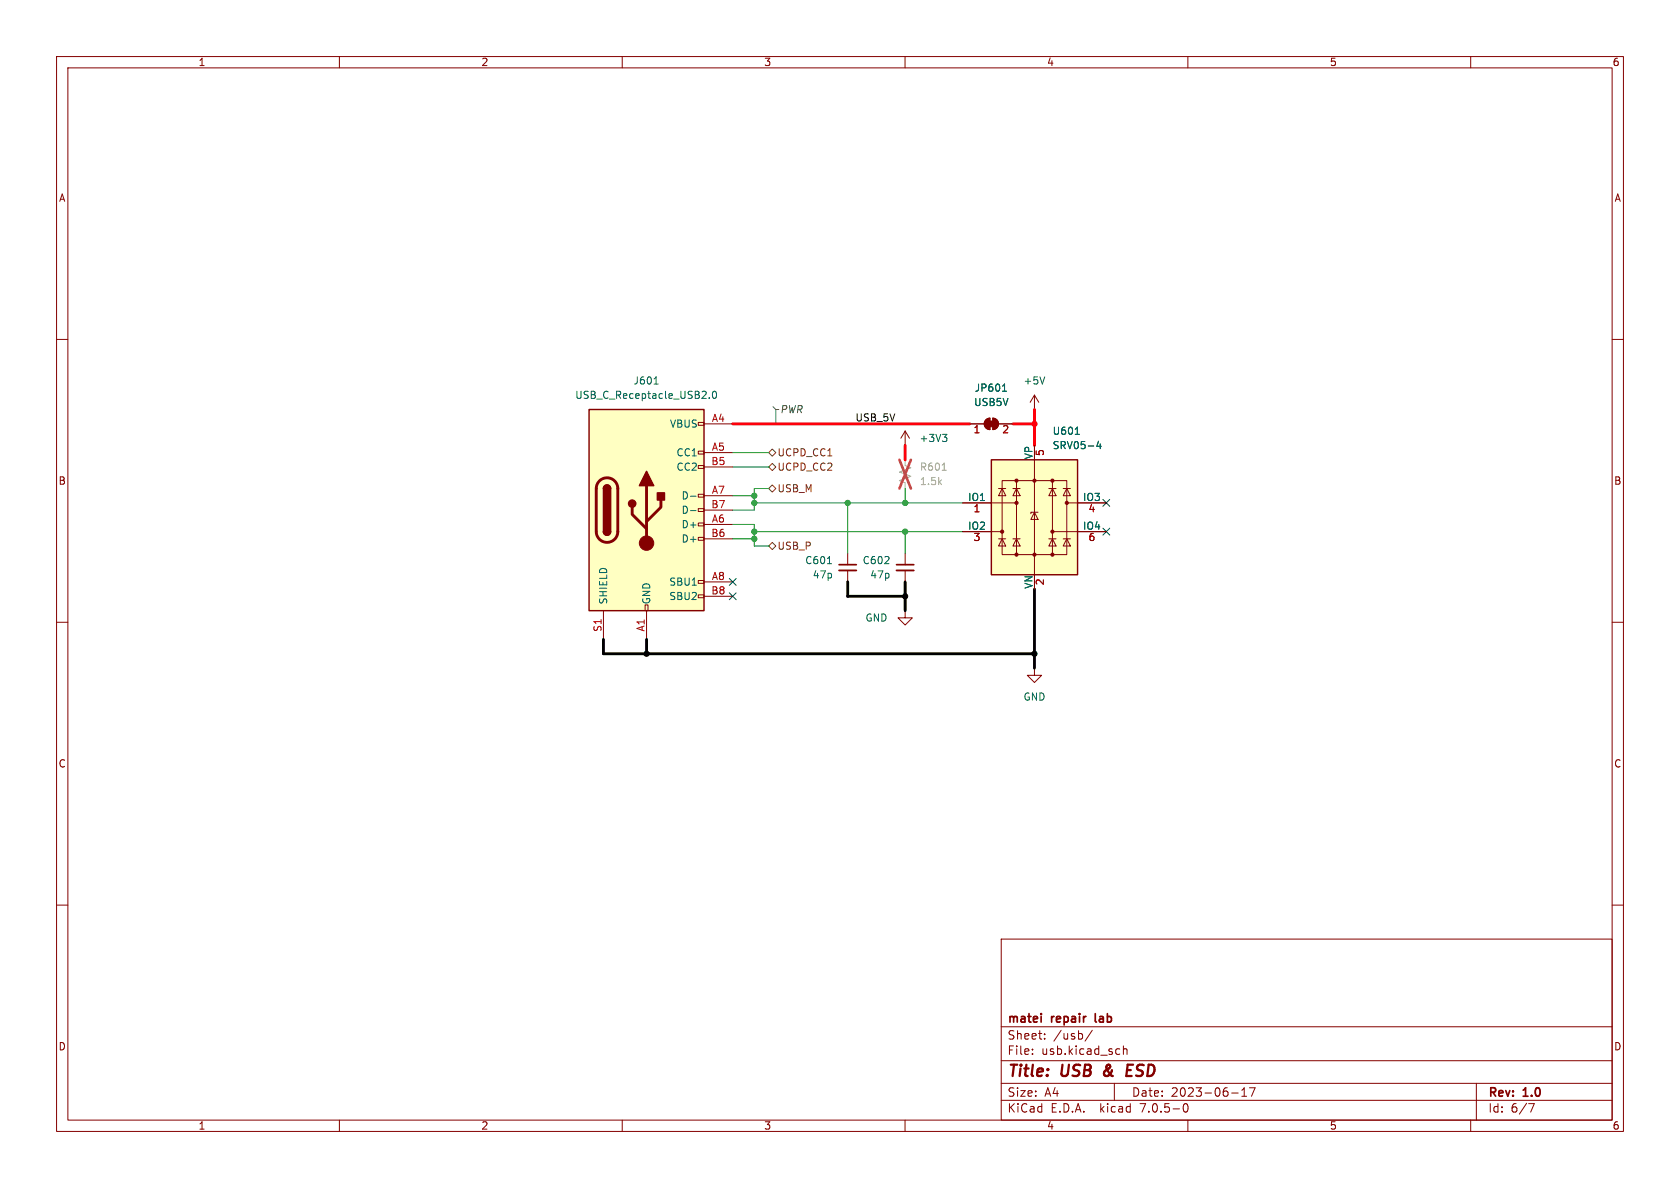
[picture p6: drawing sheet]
<svg xmlns="http://www.w3.org/2000/svg" width="297mm" height="210mm" viewBox="0 0 297 210" stroke-linecap="round" stroke-linejoin="round" font-family="sans-serif">
<g fill="none" stroke="#840000" stroke-width=".18">
<path d="M10 10h277v190h-277zM12 12h273v186h-273zM60 10v2M110 10v2M160 10v2M210 10v2M260 10v2M10 60h2M285 60h2M123.4 79.8h1.1v.5h-1.1zM123.4 74.7h1.1v.5h-1.1zM124.5 74.9h5"/>
<path d="M160 76.2l-.7 1.3M160 76.2v2.5M160 76.2l.8 1.3M171.4 74.9h2.6M174.3 74.2l.7-.3v2a1.02 1.02 0 0 1-.9-.6 1.02 1.02 0 0 1 .2-1.1zM175.5 73.9a1.02 1.02 0 0 1 1 1 1.02 1.02 0 0 1-1 1zM176.5 74.9h2.6M182.9 69.9l-.8 1.2M182.9 69.9v2.5M182.9 69.9l.7 1.2M123.4 95h1.1v.5h-1.1zM123.4 92.5h1.1v.5h-1.1z"/>
<path d="M123.4 89.9h1.1v.5h-1.1zM123.4 87.4h1.1v.5h-1.1zM123.4 82.3h1.1v.5h-1.1zM124.5 80h5M124.5 92.7h5M124.5 87.6h5M124.5 82.6h5M124.5 95.3h5M124.5 90.2h5M149.9 97.8v2M160 97.8v2M170.2 88.9h9.5"/>
<path d="M170.2 94h7M176.5 95.3h1.3M176.5 86.4h1.3M177.2 85h11.4v13h-11.4zM177.2 95.3l.6 1.2h-1.3zM177.2 86.4l.6 1.2h-1.3zM179.1 95.3h1.2M179.1 86.4h1.2M179.7 95.3l.6 1.2h-1.2zM179.7 86.4l.6 1.2h-1.2zM179.7 85v13M182.9 90.6l.6 1.2h-1.3z"/>
<path d="M182.9 81.3v20.3M183.5 90.6h-1.3v.2M185.4 95.3h1.3M185.4 86.4h1.3M186.1 95.3l.6 1.2h-1.3zM186.1 86.4l.6 1.2h-1.3zM186.1 85v13M186.1 94h9.5M188 95.3h1.2M188 86.4h1.2M188.6 95.3l.6 1.2h-1.2zM188.6 86.4l.6 1.2h-1.2z"/>
<path d="M188.6 88.9h7M10 110h2M106.7 108v5M114 106.9h.6v1.1h-.6zM114.3 108v5M123.4 105.2h1.1v.5h-1.1zM123.4 102.6h1.1v.5h-1.1zM124.5 102.9h5M124.5 105.4h5M149.9 100.8v2.1M160 108v1.2h-1.3l1.3 1.3 1.3-1.3h-1.3M160 100.8v2.1"/>
<path d="M182.9 118.1v1.3h1.2l-1.2 1.3-1.3-1.3h1.3M285 110h2M10 160h2M285 160h2M177 166h108v32h-108zM60 198v2M110 198v2M160 198v2M177 194.5h108M177 191.5h108M177 187.5h108M177 181.5h108"/>
<path d="M182.5 186.3v.1M182.5 185.5v.1M184.7 183.6v.1M184.7 182.8v.1M193.1 182.1l-1.3 2M197 191.5v3M197.8 185.4l.2 .1M198 186.3l-.2 .1M198.6 184.9v1.5M198.6 185.5l.2-.1 .4 .1v.9M209.3 195.2l.2-.1a.81 .81 0 0 1 .6 .6 .81 .81 0 0 1-.3 .8l-.1 .1a.81 .81 0 0 1-.4-1.4zM210 198v2"/>
<path d="M217.7 193.2h1.2M219.5 193.8h.9M219.5 192.7l.5-.4v1.5M220.9 192.3h1l-.7 1.5M260 198v2M261 191.5v6.5M270.2 195.1h1l-.6 1.5"/>
</g>
<path d="M199.2 189.2h.7M200.3 188.2h-.9l-.3 2h1" fill="none" stroke="#840000" stroke-width=".4"/>
<path d="M148.3 99.8h3.1M158.5 99.8h3M184.1 179.2v.1M184.1 179.7v1" fill="none" stroke="#840000" stroke-width=".3"/>
<g fill="none" stroke="#006464" stroke-width=".18">
<path d="M115.6 67.9h.8M125.4 70.3v.1M126.1 69.3l.1-.1a.68 .68 0 0 1 .5 .6 .68 .68 0 0 1-.5 .6l-.1-.1-.2-.4zM166.6 76.8h.8l-.4 .5M167.2 77.3l.2 .2v.3l-.2 .2M177.2 69.2h.8M177.5 68.1l.1-.2v1.3M184.7 66.6l-.4 1.3M190.1 76.8h.7M194.2 78l-.3 .9h.8M194.5 78.5v.8M122.1 87.7h.9"/>
<path d="M122.1 90.3h.9M146.3 99.6h.7"/>
</g>
<path d="M160 81.3v1l1 .4-2 .7 2 .8-2 .8 1 .3v1.1" fill="none" stroke="#a1a1a1" stroke-width=".18"/>
<path d="M166.6 83.1h.7" fill="none" stroke="#989898" stroke-width=".18"/>
<path d="M159 81.3l2 5.1M161 81.3l-2 5.1" fill="none" stroke="#eb3a3d" stroke-width=".46"/>
<g fill="#840000" stroke="#840000" stroke-width=".18">
<path d="M174.8 74.4h1v1h-1z"/>
<path d="M174.3 74.2l.7-.3v2a1.02 1.02 0 0 1-.9-.6 1.02 1.02 0 0 1 .2-1.1z"/>
<path d="M175.5 73.9a1.02 1.02 0 0 1 1 1 1.02 1.02 0 0 1-1 1z"/>
<circle cx="114.3" cy="96" r="1.27"/>
<circle cx="177.2" cy="94" r=".28"/>
<circle cx="179.7" cy="98" r=".28"/>
<circle cx="179.7" cy="88.9" r=".28"/>
<circle cx="179.7" cy="85" r=".28"/>
<circle cx="182.9" cy="98" r=".28"/>
<circle cx="182.9" cy="85" r=".28"/>
<circle cx="186.1" cy="98" r=".28"/>
<circle cx="186.1" cy="94" r=".28"/>
<circle cx="186.1" cy="85" r=".28"/>
<circle cx="188.6" cy="88.9" r=".28"/>
</g>
<g fill="#ffffc2" stroke="#ffffc2" stroke-width=".18">
<path d="M104.1 72.4h20.4v35.6h-20.4z"/>
<path d="M175.3 81.3h15.2v20.3h-15.2z"/>
</g>
<path d="M104.1 72.4h20.4v35.6h-20.4zM106.7 94a.64 .64 0 0 0 .6 .6 .64 .64 0 0 0 .6-.6M106.7 86.4a.64 .64 0 0 1 .6-.7 .64 .64 0 0 1 .6 .7M175.3 81.3h15.2v20.3h-15.2z" fill="none" stroke="#840000" stroke-width=".25"/>
<path d="M106 85a1.9 1.9 0 0 1 2-.4 1.9 1.9 0 0 1 1.2 1.8v7.6a1.91 1.91 0 0 1-1.9 1.9 1.91 1.91 0 0 1-1.9-1.9v-7.8l.2-.6zM111.8 89.7v1.2l2.5 2.6M114.3 85.9v10.1M116.8 88.4v1.3l-2.5 2.5" fill="none" stroke="#840000" stroke-width=".51"/>
<g fill="#840000" stroke="#840000" stroke-width=".25">
<path d="M106.7 94h1.2a.64 .64 0 0 1-.6 .6 .64 .64 0 0 1-.6-.6z"/>
<path d="M106.7 86.4h1.2v7.6h-1.2z"/>
<path d="M106.9 85.9a.64 .64 0 0 1 .7-.1 .64 .64 0 0 1 .3 .6h-1.2z"/>
<path d="M114.3 83.3l1.3 2.6h-2.6z"/>
<path d="M116.2 87.1h1.3v1.3h-1.3z"/>
<circle cx="111.8" cy="89" r=".63"/>
</g>
<path d="M148.3 100.8h3.1M158.5 100.8h3" fill="none" stroke="#840000" stroke-width=".33"/>
<path d="M136.7 71.9l.5 .5h.5h-.5v2.5" fill="none" stroke="#484848" stroke-width=".18"/>
<path d="M135.9 96.5l.6-.6 .7 .6-.7 .7zM135.9 86.4l.6-.7 .7 .7-.7 .6zM135.9 82.6l.6-.7 .7 .7-.7 .6zM135.9 80l.6-.6 .7 .6-.7 .6z" fill="none" stroke="#725600" stroke-width=".18"/>
<path d="M129.5 92.7h3.8v3.8h2.6M129.5 95.3h3.8M129.5 87.6h3.8M129.5 80h6.4M129.5 82.6h6.4M133.3 88.9h36.9M133.3 94h36.9M135.9 86.4h-2.6v3.8h-3.8M149.9 88.9v8.9M160 86.4v2.5M160 94v3.8" fill="none" stroke="#009600" stroke-width=".18"/>
<path d="M106.7 113v2.6h76.2M114.3 113v2.6M149.9 102.9v2.5h10.1M160 102.9v5.1M182.9 104.1v14" fill="none" stroke="#000" stroke-width=".51"/>
<path d="M129.5 74.9h41.9M160 78.7v2.6M179.1 74.9h3.8M182.9 72.4v6.3" fill="none" stroke="#ff000b" stroke-width=".51"/>
<path d="M195 88.3l1.2 1.2M195 93.4l1.2 1.2M196.2 88.3l-1.2 1.2M196.2 93.4l-1.2 1.2M128.9 102.3l1.2 1.2M128.9 104.8l1.2 1.2M130.1 102.3l-1.2 1.2M130.1 104.8l-1.2 1.2" fill="none" stroke="#000084" stroke-width=".18"/>
<g fill="#009600" stroke="#009600" stroke-width=".18">
<circle cx="160" cy="94" r=".46"/>
<circle cx="160" cy="88.9" r=".46"/>
<circle cx="149.9" cy="88.9" r=".46"/>
<circle cx="133.3" cy="88.9" r=".46"/>
<circle cx="133.3" cy="94" r=".46"/>
<circle cx="133.3" cy="95.3" r=".46"/>
<circle cx="133.3" cy="87.6" r=".46"/>
</g>
<g fill="#000" stroke="#000" stroke-width=".18">
<circle cx="114.3" cy="115.6" r=".46"/>
<circle cx="160" cy="105.4" r=".46"/>
<circle cx="182.9" cy="115.6" r=".46"/>
</g>
<circle cx="182.9" cy="74.9" r=".46" fill="#ff000b" stroke="#ff000b" stroke-width=".18"/>
<g font-size="2.8" fill="#840000">
<text x="178" y="190.8">Title:</text>
<text x="187.5" y="190.8">USB</text>
<text x="195.6" y="190.8">&amp;</text>
<text x="200.2" y="190.8">ESD</text>
</g>
<g font-size="2.1" fill="#840000">
<text x="178" y="183.9">Sheet:</text>
<text x="178" y="181.1">matei</text>
<text x="185.8" y="181.1">repair</text>
<text x="186.2" y="183.9">/usb/</text>
<text x="194" y="181.1">lab</text>
<text x="178" y="186.6">File:</text>
<text x="184" y="186.6">usb.kicad_sch</text>
<text x="178" y="196.8">KiCad</text>
<text x="178" y="194">Size:</text>
<text x="184.6" y="194">A4</text>
<text x="185.7" y="196.8">E.D.A.</text>
<text x="194.4" y="196.8">kicad</text>
<text x="200" y="194">Date:</text>
<text x="201.5" y="196.8">7.0.5-0</text>
<text x="206.9" y="194">2023-06-17</text>
<text x="263" y="194.2">Rev:</text>
<text x="263" y="196.8">Id:</text>
<text x="267" y="196.8">6/7</text>
<text x="269.2" y="194.2">1.0</text>
</g>
<g font-size="1.8" fill="#840000">
<text x="35" y="11.8">1</text>
<text x="85" y="11.8">2</text>
<text x="135" y="11.8">3</text>
<text x="185" y="11.8">4</text>
<text x="235" y="11.8">5</text>
<text x="285" y="11.8">6</text>
<text x="10.4" y="35.8">A</text>
<text x="285.4" y="35.8">A</text>
<text x="10.3" y="85.8">B</text>
<text x="285.3" y="85.8">B</text>
<text x="10.3" y="135.8">C</text>
<text x="285.3" y="135.8">C</text>
<text x="10.3" y="185.8">D</text>
<text x="285.3" y="185.8">D</text>
<text x="35" y="199.8">1</text>
<text x="85" y="199.8">2</text>
<text x="135" y="199.8">3</text>
<text x="185" y="199.8">4</text>
<text x="235" y="199.8">5</text>
<text x="285" y="199.8">6</text>
</g>
<g font-size="1.8" fill="#006464">
<text x="101.6" y="70.7">USB_C_Receptacle_USB2.0</text>
<text x="111.9" y="68.1">J601</text>
<text x="172.1" y="71.9">USB5V</text>
<text x="172.3" y="69.4">JP601</text>
<text x="180.9" y="68.1">+5V</text>
<text x="118.4" y="75.8">VBUS</text>
<text x="186" y="77">U601</text>
<text x="119.6" y="80.8">CC1</text>
<text x="119.6" y="83.4">CC2</text>
<text x="162.5" y="78.3">+3V3</text>
<text x="182.6" y="81.3" transform="rotate(-90 182.6 81.3)">VP</text>
<text x="186" y="79.6">SRV05-4</text>
<text x="120.5" y="88.5">D-</text>
<text x="171.1" y="88.6">IO1</text>
<text x="191.4" y="88.6">IO3</text>
<text x="120.5" y="93.5">D+</text>
<text x="120.5" y="91">D-</text>
<text x="171.1" y="93.7">IO2</text>
<text x="191.4" y="93.7">IO4</text>
<text x="120.5" y="96.1">D+</text>
<text x="142.3" y="99.9">C601</text>
<text x="152.4" y="99.9">C602</text>
<text x="107.5" y="106.9" transform="rotate(-90 107.5 106.9)">SHIELD</text>
<text x="115.1" y="106.9" transform="rotate(-90 115.1 106.9)">GND</text>
<text x="118.3" y="103.7">SBU1</text>
<text x="118.3" y="106.2">SBU2</text>
<text x="143.6" y="102.4">47p</text>
<text x="153.8" y="102.4">47p</text>
<text x="182.6" y="104.1" transform="rotate(-90 182.6 104.1)">VN</text>
<text x="152.9" y="110">GND</text>
<text x="180.9" y="124">GND</text>
</g>
<g font-size="1.8" fill="#a90000">
<text x="125.8" y="74.7">A4</text>
<text x="172.1" y="76.8">1</text>
<text x="177.1" y="76.8">2</text>
<text x="125.7" y="82.3">B5</text>
<text x="125.8" y="79.8">A5</text>
<text x="184.8" y="80.7" transform="rotate(-90 184.8 80.7)">5</text>
<text x="125.7" y="89.9">B7</text>
<text x="125.8" y="87.4">A7</text>
<text x="125.7" y="95">B6</text>
<text x="125.8" y="92.5">A6</text>
<text x="172.1" y="90.8">1</text>
<text x="172.1" y="95.9">3</text>
<text x="192.4" y="90.8">4</text>
<text x="192.4" y="95.9">6</text>
<text x="125.7" y="105.2">B8</text>
<text x="125.8" y="102.6">A8</text>
<text x="184.8" y="103.5" transform="rotate(-90 184.8 103.5)">2</text>
<text x="106.4" y="111.8" transform="rotate(-90 106.4 111.8)">S1</text>
<text x="114" y="111.7" transform="rotate(-90 114 111.7)">A1</text>
</g>
<text font-size="1.8" fill="#484848" x="137.9" y="73.2">PWR</text>
<text font-size="1.8" fill="#0f0f0f" x="151.1" y="74.6">USB_5V</text>
<g font-size="1.8" fill="#725600">
<text x="137.4" y="83.4">UCPD_CC2</text>
<text x="137.4" y="80.8">UCPD_CC1</text>
<text x="137.4" y="87.2">USB_M</text>
<text x="137.4" y="97.3">USB_P</text>
</g>
<g font-size="1.8" fill="#989898">
<text x="162.6" y="83.4">R601</text>
<text x="162.6" y="85.9">1.5k</text>
</g>
</svg>
